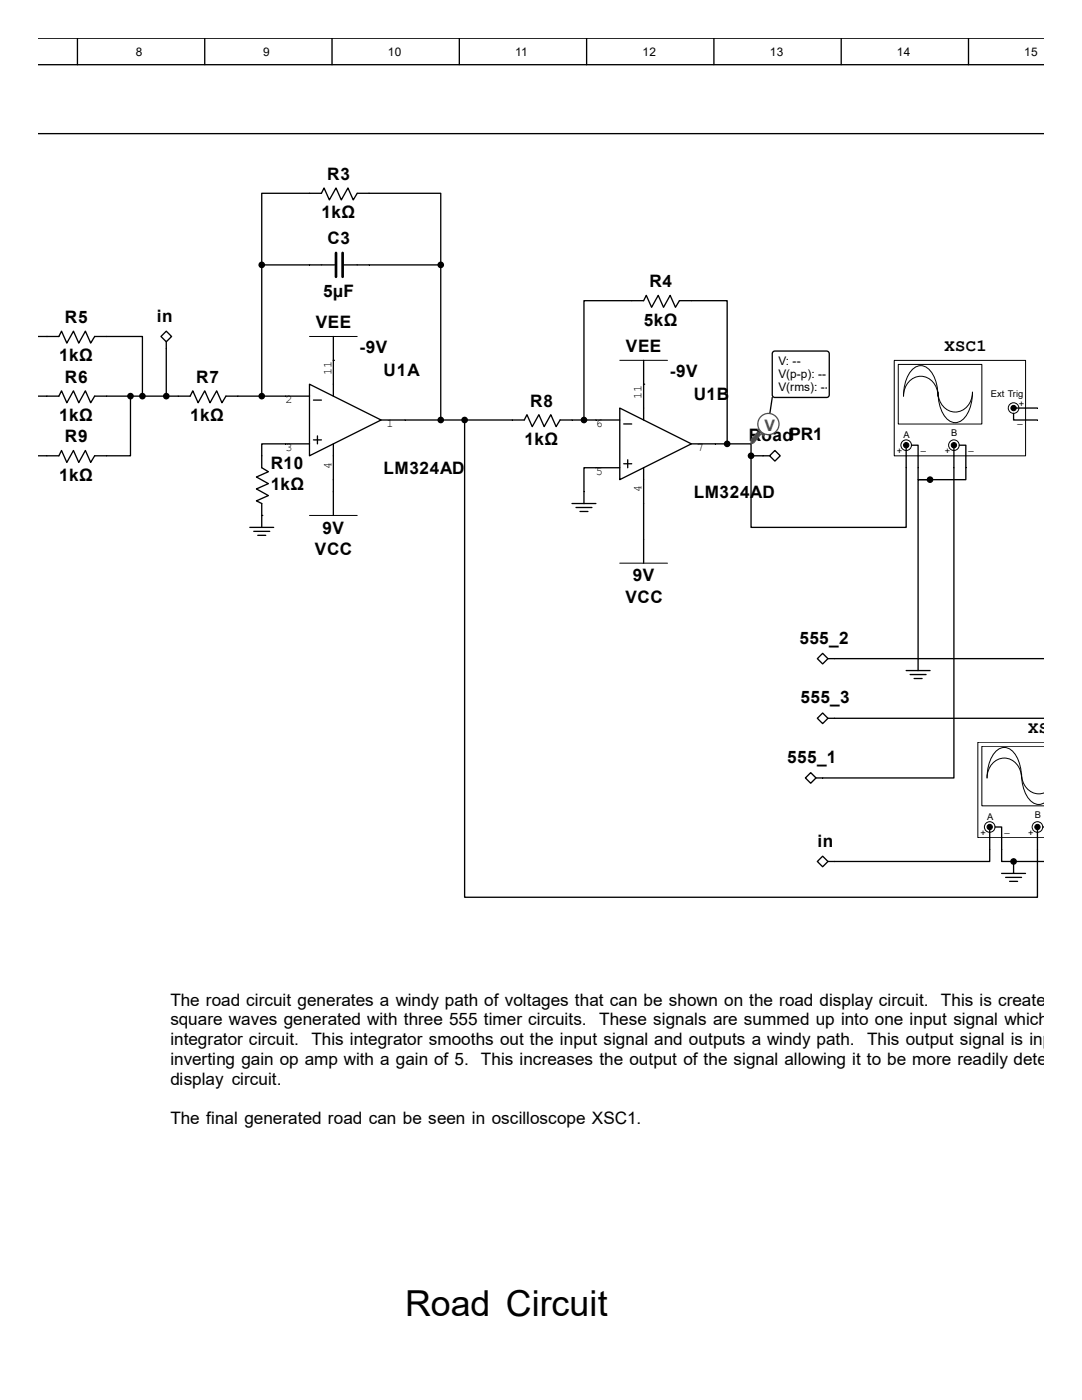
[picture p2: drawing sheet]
<svg xmlns="http://www.w3.org/2000/svg" width="216mm" height="279mm" viewBox="0 0 216 279" stroke-linecap="round" stroke-linejoin="round" font-family="sans-serif">
<g fill="none" stroke="#000" stroke-width=".26">
<path d="M7.6 12.9h200.7M7.6 7.6h200.7M15.5 7.6v5.3M40.9 7.6v5.3M66.3 7.6v5.3M91.7 7.6v5.3M117.1 7.6v5.3M142.5 7.6v5.3M167.9 7.6v5.3M193.3 7.6v5.3M61.8 52.9h5M68.6 52.9h5.1"/>
<path d="M9.4 67.2h2.3l.6-1.1 1 2.4 1.4-2.4 1 2.4 1.3-2.4 1.1 2.4 .8-1.3h2.4M9.4 79.1h2.3l.6-1.1 1 2.4 1.4-2.4 1 2.4 1.3-2.4 1.1 2.4 .8-1.3h2.4M33.2 66.1l1 1.1-1 1-1.1-1zM33.2 68.2v1.3M35.6 79.1h2.3l.6-1.1 1 2.4 1.4-2.4 1 2.4 1.3-2.4 1.1 2.4 .8-1.3h2.4M57 79.1h4.8M61.8 76.7l14.2 7.1-14.2 7.2zM62.5 79.9h1.6M66.5 67.2v11.9M128.4 71.9v4.8M9.4 91h2.3l.6-1.1 1 2.4 1.4-2.4 1 2.4 1.3-2.4 1.1 2.4 .8-1.3h2.4M57 88.6h4.8"/>
<path d="M62.5 87.8h1.6M63.3 87v1.6M66.5 88.6v7.1M66.5 98.1v4.8M76 83.8h4.8M116.5 98.1v2.4M49.8 105.3h4.8M50.6 106h3.2M51.4 106.8h1.6M52.2 102.9v2.4M114.1 100.5h4.8M114.9 101.3h3.2"/>
<path d="M115.7 102.1h1.6M128.4 107.6v4.8M164.1 130.4l1.1 1-1.1 1.1-1-1.1zM165.2 131.4h1.3M180.8 133.8h4.8M181.6 134.6h3.2M182.4 135.4h1.6M183.2 131.4v2.4M161.8 154.2l1 1.1-1 1-1.1-1zM162.8 155.3h1.3M164.1 142.3l1.1 1.1-1.1 1-1-1zM165.2 143.4h1.3"/>
<path d="M164.1 170.9l1.1 1-1.1 1.1-1-1.1zM165.2 171.9h1.3M199.9 174.3h4.7M200.7 175.1h3.1M201.5 175.9h1.5M202.2 171.9v2.4"/>
</g>
<path d="M67 50.5v4.7M68.4 50.5v4.7" fill="none" stroke="#000" stroke-width=".53"/>
<path d="M61.8 67.2h9.5M123.7 71.9h9.5M61.8 102.9h9.5M123.7 112.4h9.5" fill="none" stroke="#000" stroke-width=".2"/>
<g fill="#000" stroke="#000" stroke-width=".26">
<circle cx="28.4" cy="79.1" r=".53"/>
<circle cx="33.2" cy="79.1" r=".53"/>
<circle cx="52.2" cy="79.1" r=".53"/>
</g>
<path d="M178.5 72h26.1v19h-26.1z" fill="#fff"/>
<path d="M178.4 71.9h26.2v19.1h-26.2z" fill="none" stroke="#000" stroke-width=".2"/>
<path d="M179.3 72.8h16.6v11.8h-16.6z" fill="#fff"/>
<path d="M179.2 72.7h16.7v11.9h-16.7zM182 73.8a2.35 2.35 0 0 1 3.9 .6 8.3 8.3 0 0 1 1.3 4.7 3.5 3.5 0 0 0-1.7-3.4 3.5 3.5 0 0 0-3.7 .1 4.1 4.1 0 0 0-1.5 3.3 7.8 7.8 0 0 1 1.7-5.3zM187.2 78.3a3.5 3.5 0 0 0 1.6 3.3 3.5 3.5 0 0 0 3.7 0 4.1 4.1 0 0 0 1.5-3.3 7.2 7.2 0 0 1-2.2 5.7 2.38 2.38 0 0 1-3.4-1.1 8.3 8.3 0 0 1-1.2-4.6z" fill="none" stroke="#000" stroke-width=".2"/>
<g fill="#fff" stroke="#000" stroke-width=".2">
<circle cx="190.3" cy="88.8" r="1.06"/>
<circle cx="180.8" cy="88.8" r="1.06"/>
<circle cx="202.2" cy="81.4" r="1.06"/>
</g>
<path d="M180.8 89.4v3.9M181.9 88.8h1.3v4.5M190.3 88.8v4.5M191.4 88.8h1.3v4.5M202.2 82.5v1.3h4.8M202.5 81.4h4.5" fill="none" stroke="#000" stroke-width=".26"/>
<g fill="#000" stroke="#000" stroke-width=".2">
<circle cx="180.8" cy="88.8" r=".53"/>
<circle cx="190.3" cy="88.8" r=".53"/>
<circle cx="202.2" cy="81.4" r=".53"/>
</g>
<path d="M195.2 148.2h13.1v19h-13.1z" fill="#fff"/>
<path d="M208.3 148.1h-13.2v19.1h13.2" fill="none" stroke="#000" stroke-width=".2"/>
<path d="M196 149h12.3v11.8h-12.3z" fill="#fff"/>
<path d="M198.7 150a2.35 2.35 0 0 1 3.9 .6 8.3 8.3 0 0 1 1.2 4.7 3.5 3.5 0 0 0-1.6-3.4 3.5 3.5 0 0 0-3.7 .1 4.1 4.1 0 0 0-1.5 3.3 7.8 7.8 0 0 1 1.7-5.3zM208.3 148.9h-12.4v11.9h12.4M208.3 158.2a3.5 3.5 0 0 1-4.5-3.7 7.2 7.2 0 0 0 2.3 5.7 2.02 2.02 0 0 0 2.2 0" fill="none" stroke="#000" stroke-width=".2"/>
<g fill="#fff" stroke="#000" stroke-width=".2">
<circle cx="207" cy="165" r="1.06"/>
<circle cx="197.5" cy="165" r="1.06"/>
</g>
<g fill="none" stroke="#000" stroke-width=".26">
<path d="M7.6 26.7h200.7M52.2 52.9v-14.3h11.9l.6-1.1 1 2.4 1.3-2.4 1.1 2.4 1.3-2.4 1.1 2.4 .8-1.3h16.6v14.3M52.2 52.9v26.2M52.2 52.9h9.6M73.7 52.9h14.2M87.9 52.9v30.9M7.6 79.1h1.8M7.6 67.2h1.8M21.3 67.2h7.1v11.9M21.3 79.1h14.3M26 79.1v11.9h-4.7M33.2 69.5v9.6"/>
<path d="M47.5 79.1h9.5M66.5 71.9h.1M128.4 76.7h.1M128.4 76.7v7.1M7.6 91h1.8M57 88.6h-4.8v4.7l1.4 .8-2.4 1.1 2.4 1.3-2.4 1.1 2.4 1.3-2.4 1.1 1 .5v2.4M66.5 95.7v2.4M80.8 83.8h23.8l.5-1 1.1 2.3 1.3-2.3 1.1 2.3 1.3-2.3 1.1 2.3 .8-1.3h11.9M92.7 83.8v95.3h114.3v-14.1M116.5 83.8v-23.8h11.9l.6-1.1 1 2.4 1.3-2.4 1.1 2.4 1.3-2.4 1.1 2.4 .8-1.3h9.5v28.6M123.7 81.4l14.3 7.2-14.3 7.1zM123.7 93.3h-7.2v4.8"/>
<path d="M124.5 84.6h1.5M124.5 92.6h1.5M125.3 91.8v1.5M128.4 93.3v14.3M138 88.6h7.1M145.1 88.6h4.8v2.4M149.9 91v14.3h30.9v-12M149.9 91h3.7M153.6 91l1-1.1 1.1 1.1-1.1 1zM183.2 93.3v2.4h2.4M185.6 95.7h-2.4v35.7M190.3 93.3v62h-26.2"/>
<path d="M192.7 93.3v2.4h-7.1M52.2 102.9h.1M166.5 131.4h41.8M166.5 143.4h41.8M197.5 165.6v6.3h-31M198.5 165h1.4v6.9h2.3M202.2 171.9h.1M202.2 171.9h6.1M208.1 165h.2"/>
</g>
<g fill="#000" stroke="#000" stroke-width=".2">
<circle cx="197.5" cy="165" r=".53"/>
<circle cx="207" cy="165" r=".53"/>
</g>
<g fill="#000" stroke="#000" stroke-width=".26">
<circle cx="52.2" cy="52.9" r=".53"/>
<circle cx="87.9" cy="52.9" r=".53"/>
<circle cx="26" cy="79.1" r=".53"/>
<circle cx="87.9" cy="83.8" r=".53"/>
<circle cx="92.7" cy="83.8" r=".53"/>
<circle cx="116.5" cy="83.8" r=".53"/>
<circle cx="145.1" cy="88.6" r=".53"/>
<circle cx="149.9" cy="91" r=".53"/>
<circle cx="185.6" cy="95.7" r=".53"/>
<circle cx="202.2" cy="171.9" r=".53"/>
</g>
<path d="M154.4 70.1h10.8l.3 .5-.1 8.5-.5 .2-10.5-.1-.3-.4v-8.2z" fill-rule="evenodd" fill="#fff" stroke="#000" stroke-width=".26"/>
<path d="M154.1 79.3l-.8 5.3" fill="none" stroke="#000" stroke-width=".26"/>
<path d="M151.2 86.2l.5 .5-1.3 1.6-.5 .3v-.8z" fill-rule="evenodd" fill="#505050"/>
<path d="M151.2 86.2l.5 .5-1.3 1.6-.5 .3v-.8z" fill="none" stroke="#505050" stroke-width=".25"/>
<path d="M151.2 85.7h.3l1 1-.2 .3z" fill-rule="evenodd" fill="#505050"/>
<path d="M151.2 85.7h.3l1 1-.2 .3z" fill="none" stroke="#505050" stroke-width=".25"/>
<circle cx="153.3" cy="84.6" r="2.12" fill="#fff"/>
<circle cx="153.3" cy="84.6" r="2.12" fill="none" stroke="#505050" stroke-width=".25"/>
<text font-size="7.1" x="80.8" y="262.6">Road Circuit</text>
<g font-size="3.4">
<text x="65.3" y="35.9">R3</text>
<text x="64.2" y="43.6">1kΩ</text>
<text x="65.3" y="48.6">C3</text>
<text x="64.5" y="59.2">5µF</text>
<text x="129.6" y="57.3">R4</text>
<text x="13" y="64.5">R5</text>
<text x="31.3" y="64.2">in</text>
<text x="63" y="65.5">VEE</text>
<text x="128.5" y="65">5kΩ</text>
<text x="71.8" y="70.5">-9V</text>
<text x="124.9" y="70.3">VEE</text>
<text x="188.5" y="70">XSC1</text>
<text x="11.8" y="72.1">1kΩ</text>
<text x="13" y="76.4">R6</text>
<text x="39.1" y="76.4">R7</text>
<text x="76.5" y="75.1">U1A</text>
<text x="133.7" y="75.3">-9V</text>
<text x="105.8" y="81.2">R8</text>
<text x="138.4" y="79.8">U1B</text>
<text x="11.8" y="84">1kΩ</text>
<text x="13" y="88.3">R9</text>
<text x="38" y="84">1kΩ</text>
<text x="104.6" y="88.8">1kΩ</text>
<text x="149.4" y="88">RoadPR1</text>
<text x="11.8" y="95.9">1kΩ</text>
<text x="54" y="93.6">R10</text>
<text x="76.5" y="94.6">LM324AD</text>
<text x="54" y="97.8">1kΩ</text>
<text x="138.4" y="99.4">LM324AD</text>
<text x="64.3" y="106.5">9V</text>
<text x="62.8" y="110.7">VCC</text>
<text x="126.3" y="116">9V</text>
<text x="124.8" y="120.3">VCC</text>
<text x="159.5" y="128.5">555_2</text>
<text x="159.7" y="140.4">555_3</text>
<text x="205.1" y="146.2">XSC3</text>
<text x="157.1" y="152.3">555_1</text>
<text x="163.1" y="169">in</text>
<text x="34" y="200.7">The road circuit generates a windy path of voltages that can be shown on the road display circuit.</text>
<text x="187.8" y="200.7">This is created via</text>
<text x="34" y="204.6">square waves generated with three 555 timer circuits.</text>
<text x="34" y="208.6">integrator circuit.</text>
<text x="62.1" y="208.6">This integrator smooths out the input signal and outputs a windy path.</text>
<text x="119.5" y="204.6">These signals are summed up into one input signal which is fe</text>
<text x="173" y="208.6">This output signal is inputted</text>
<text x="34" y="212.6">inverting gain op amp with a gain of 5.</text>
<text x="96" y="212.6">This increases the output of the signal allowing it to be more readily detected b</text>
<text x="34" y="216.5">display circuit.</text>
<text x="34" y="224.4">The final generated road can be seen in oscilloscope XSC1.</text>
</g>
<text font-size="3.2" fill="#505050" x="152.5" y="85.9">V</text>
<g font-size="2.4">
<text x="27.1" y="11.1">8</text>
<text x="52.5" y="11.1">9</text>
<text x="77.4" y="11.1">10</text>
<text x="102.8" y="11.1">11</text>
<text x="128.2" y="11.1">12</text>
<text x="153.6" y="11.1">13</text>
<text x="179" y="11.1">14</text>
<text x="204.4" y="11.1">15</text>
<text x="66.1" y="74.8" transform="rotate(-90 66.1 74.8)">11</text>
<text x="155.3" y="72.8">V: --</text>
<text x="155.3" y="75.4">V(p-p): --</text>
<text x="57" y="80.4">2</text>
<text x="128" y="79.6" transform="rotate(-90 128 79.6)">11</text>
<text x="155.3" y="78.1">V(rms): --</text>
<text x="155.3" y="80.7">V(dc): ...</text>
<text x="57" y="90">3</text>
<text x="77.1" y="85.2">1</text>
<text x="118.9" y="85.2">6</text>
<text x="139" y="90">7</text>
<text x="66.1" y="93.5" transform="rotate(-90 66.1 93.5)">4</text>
<text x="118.9" y="94.7">5</text>
<text x="128" y="98.3" transform="rotate(-90 128 98.3)">4</text>
</g>
<g font-size="1.9">
<text x="197.7" y="79.2">Ext Trig</text>
<text x="203.3" y="81.3">+</text>
<text x="180.3" y="87.4">A</text>
<text x="183.7" y="89.7">_</text>
<text x="189.8" y="87.1">B</text>
<text x="193.3" y="89.7">_</text>
<text x="203" y="84.5">_</text>
<text x="179" y="90.6">+</text>
<text x="188.5" y="90.6">+</text>
<text x="195.6" y="166.8">+</text>
<text x="197" y="163.6">A</text>
<text x="200.4" y="165.9">_</text>
<text x="205.1" y="166.8">+</text>
<text x="206.5" y="163.3">B</text>
</g>
</svg>
